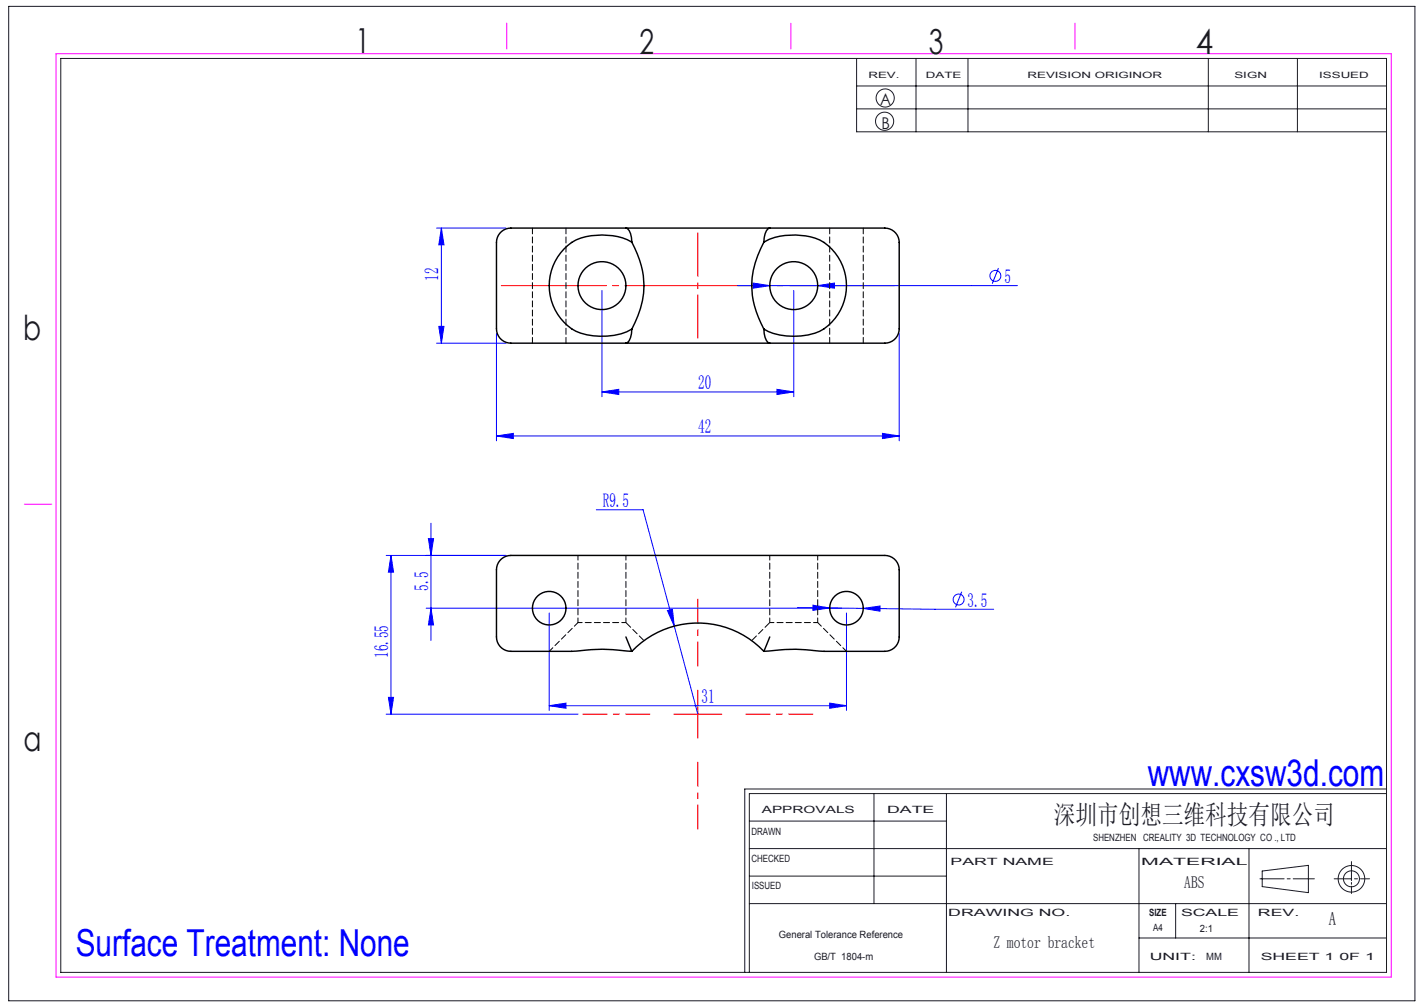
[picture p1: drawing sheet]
<svg xmlns="http://www.w3.org/2000/svg" width="297mm" height="210mm" viewBox="0 0 297 210" stroke-linecap="round" stroke-linejoin="round" font-family="sans-serif">
<g fill="none" stroke="#191924" stroke-width=".21">
<path d="M1.8 1.3h293.3v207.4h-293.3zM12.7 12.2h276.5v190.6h-276.5zM178.7 12.2v15.3h110.5M178.7 17.9h110.5M191.1 12.2v15.3M201.9 12.2v15.3M252 12.2v15.3M270.6 12.2v15.3M178.7 22.7h110.5M156.3 177h132.9M156.3 171.2h41.1M182.3 165.5v22.9"/>
<path d="M197.4 165.5v37.3M237.6 177v25.8M260.5 177v25.8M281.9 179.7v4M289.2 165.5h-132.9v37.3M289.2 164.5h-133.9v38.3M156.3 188.4h132.9M156.3 182.7h41.1M237.6 195.6h51.6M245.2 188.4v7.2M262.8 183.3h5M263.3 181.6l9.6-1.1v5.7l-9.6-1.3z"/>
<path d="M268.5 183.3h.6M269.7 183.3h4.4M278.3 183.3h3.6M281.9 184v.4M281.9 184.8v1.5M282.5 183.3h.6M283.8 183.3h1.9"/>
<circle cx="184.5" cy="25.3" r="1.89"/>
<circle cx="184.6" cy="20.4" r="1.89"/>
<circle cx="281.9" cy="183.3" r="1.67"/>
<circle cx="281.9" cy="183.3" r="2.77"/>
</g>
<path d="M11.7 11.2h278.5v192.6h-278.5zM105.7 4.8v5.4M165 4.8v5.4M224.2 4.8v5.4M5.1 105.1h5.7" fill="none" stroke="#f0f" stroke-width=".21"/>
<g fill="none" stroke="#00f" stroke-width=".21">
<path d="M91.1 47.6h14.4M92.1 47.6v24M92.1 47.6l.5 3.5h-1.1zM153.8 59.6h58.4M157 59l3.5 .6-3.5 .5zM170.5 59.6l3.5-.6v1.1zM208.3 55.9l-1.4 3.3M91.1 71.6h14.4M91.5 68.1h1.1l-.5 3.5zM103.5 69.6v22.3M125.5 60.6v22.1M165.5 60.6v22.1"/>
<path d="M187.5 69.6v22.3M103.5 90.9h84M103.5 90.9l3.5-.5v1.1zM125.5 81.7l3.5-.5v1.1zM125.5 81.7h40M162 81.2l3.5 .5-3.5 .6zM184 90.4l3.5 .5-3.5 .6zM80.5 115.8h25M81.5 115.8l.6 3.5h-1.1zM81.5 115.8v33.1M89.4 112.3h1l-.5 3.5zM89.9 109.1v24.5"/>
<path d="M124.4 106.3h9.7l11.4 42.6M88.9 126.8h86.6M89.9 126.8l.5 3.5h-1zM114.5 127.8v20.4M139.2 127.3l1-.2 .4 3.5zM166.3 126.7l28.7 .4h12.3M169.6 126.2l3.4 .6-3.5 .5zM173.2 125.8v.1M176.5 127.8v20.4M180 126.9l3.6-.5-.1 1.1zM200.6 123.4l-1.3 3.3M80.5 148.9h40"/>
<path d="M81 145.4h1.1l-.6 3.5zM114.5 147.2h62M114.5 147.2l3.5-.6v1.1zM173 146.6l3.5 .6-3.5 .5z"/>
<circle cx="207.6" cy="57.5" r="1.14"/>
<circle cx="199.9" cy="125" r="1.14"/>
</g>
<path d="M145.5 138.9v-14M135.5 148.9h-14M145.5 158.9v14M155.5 148.9h14" fill="none" stroke="#f00" stroke-width=".21" stroke-dasharray="30.5 1.3 1.3 1.3" stroke-dashoffset="25.4"/>
<path d="M140.5 148.9h10M145.5 143.9v10" fill="none" stroke="#f00" stroke-width=".21"/>
<path d="M145.5 48.6v22" fill="none" stroke="#f00" stroke-width=".21" stroke-dasharray="30.5 1.3 1.3 1.3" stroke-dashoffset="21.4"/>
<path d="M186.5 59.6h-82" fill="none" stroke="#f00" stroke-width=".21" stroke-dasharray="30.5 1.3 1.3 1.3" stroke-dashoffset="8.5"/>
<g fill="#00f">
<path d="M169.6 126.2l-.1 1.1 3.5-.5zM180 126.9l3.5 .6 .1-1.1zM114.5 147.2l3.5-.6v1.1zM173 146.6l3.5 .6-3.5 .5zM139.2 127.3l1.4 3.3-.4-3.5zM125.5 81.7l3.5-.5v1.1zM162 81.2l3.5 .5-3.5 .6zM103.5 90.9l3.5-.5v1.1zM184 90.4l3.5 .5-3.5 .6zM157 59v1.1l3.5-.5zM170.5 59.6l3.5 .5v-1.1z"/>
<path d="M89.4 112.3h1l-.5 3.5zM89.9 126.8l.5 3.5h-1zM81.5 115.8l.6 3.5h-1.1zM81 145.4h1.1l-.6 3.5zM92.1 47.6l.5 3.5h-1.1zM91.5 68.1h1.1l-.5 3.5z"/>
</g>
<g fill="none" stroke="#000" stroke-width=".3">
<path d="M130.5 47.6h-24a3 3 0 0 0-3 3v18a3 3 0 0 0 3 3h24M130.5 47.6h.1a2.05 2.05 0 0 1 1.1 2l.1 .9M130.5 47.6h30M131.8 50.5a17.6 17.6 0 0 1 0 18.1M131.8 50.5a13.7 13.7 0 0 0-12.6 .1 11 11 0 0 0 .9 18.5 14.1 14.1 0 0 0 11.7-.5M159.3 50.5a17.5 17.5 0 0 0 0 18.1M159.3 50.5a13.6 13.6 0 0 1 12.6 .1 11 11 0 0 1-.9 18.5 14.1 14.1 0 0 1-11.7-.5M160.5 47.6h24a3 3 0 0 1 3 3v18a3 3 0 0 1-3 3h-24M160.5 47.6a2.05 2.05 0 0 0-1.1 2l-.1 .9M130.5 71.6h30M131.8 68.6a3.8 3.8 0 0 1-.9 2.9l-.4 .1M159.3 68.6a3.8 3.8 0 0 0 .9 2.9l.3 .1"/>
<path d="M130.5 132.8l1.3 3M131.8 135.8a19 19 0 0 1 27.5 0M131.8 135.8a45.2 45.2 0 0 0-12.6 0h-12.7a3 3 0 0 1-3-3v-14a3 3 0 0 1 3-3h78a3 3 0 0 1 3 3v14a3 3 0 0 1-3 3h-12.6a45.4 45.4 0 0 0-12.6 0M160.5 132.8l-1.2 3"/>
<circle cx="125.5" cy="59.6" r="5"/>
<circle cx="165.5" cy="59.6" r="5"/>
<circle cx="114.5" cy="126.8" r="3.5"/>
<circle cx="176.5" cy="126.8" r="3.5"/>
</g>
<path d="M130.5 129.8l3.8 3.8M156.8 133.6l3.7-3.8" fill="none" stroke="#000" stroke-width=".21" stroke-dasharray="1.3 .6" stroke-dashoffset="-.1"/>
<path d="M120.5 129.8h10M160.5 129.8h10" fill="none" stroke="#000" stroke-width=".21" stroke-dasharray="1.3 .6" stroke-dashoffset=".4"/>
<path d="M120.5 129.8l-6 6M176.5 135.8l-6-6" fill="none" stroke="#000" stroke-width=".21" stroke-dasharray="1.3 .6" stroke-dashoffset=".2"/>
<path d="M120.5 129.8v-14M130.5 129.8v-14M160.5 129.8v-14M170.5 129.8v-14" fill="none" stroke="#000" stroke-width=".21" stroke-dasharray="1.3 .6" stroke-dashoffset=".3"/>
<path d="M111 71.6v-24M118 71.6v-24M173 71.6v-24M180 71.6v-24" fill="none" stroke="#000" stroke-width=".21" stroke-dasharray="1.3 .6" stroke-dashoffset=".1"/>
<path d="M120.5 59.6h.1M130.5 59.6h.1M160.5 59.6h.1M170.5 59.6h.1" fill="none" stroke="#000" stroke-width=".21" stroke-dasharray="1.3 .6"/>
<g font-size="7.8" fill="#00f">
<text x="239.4" y="163.9">www.cxsw3d.com</text>
<text x="15.8" y="199.3">Surface Treatment: None</text>
</g>
<g font-size="7.2" fill="#191924">
<text x="74.1" y="11">1</text>
<text x="133.4" y="11.2">2</text>
<text x="193.7" y="11.3">3</text>
<text x="249.4" y="11.3">4</text>
<text x="4.8" y="70.9">b</text>
<text x="4.9" y="156.5">a</text>
</g>
<text font-size="5.6" fill="#191924" x="219.8" y="171.8">深圳市创想三维科技有限公司</text>
<g font-size="4.1" fill="#00f">
<text x="91.5" y="58.5" transform="rotate(-90 91.5 58.5)">12</text>
<text x="209.5" y="59">5</text>
<text x="145.6" y="81.2">20</text>
<text x="145.6" y="90.3">42</text>
<text x="125.7" y="105.7">R9.5</text>
<text x="89.3" y="123.2" transform="rotate(-90 89.3 123.2)">5.5</text>
<text x="201.8" y="126.5">3.5</text>
<text x="81" y="137.2" transform="rotate(-90 81 137.2)">16.55</text>
<text x="146.3" y="146.6">31</text>
</g>
<text font-size="3.9" fill="#191924" x="277.2" y="193">A</text>
<g font-size="3.5" fill="#191924">
<text x="247" y="185.2">ABS</text>
<text x="207.2" y="197.7">Z motor bracket</text>
</g>
<g font-size="3.4" fill="#191924">
<text x="183.6" y="22">A</text>
<text x="183.8" y="27">B</text>
</g>
<g font-size="2.1" fill="#191924">
<text x="158.9" y="169.5">APPROVALS</text>
<text x="185" y="169.5">DATE</text>
<text x="156.7" y="174.2">DRAWN</text>
<text x="156.7" y="179.7">CHECKED</text>
<text x="228" y="175.4">SHENZHEN CREALITY 3D TECHNOLOGY CO ., LTD</text>
<text x="156.8" y="185.4">ISSUED</text>
<text x="198.2" y="180.4">PART NAME</text>
<text x="238" y="180.4">MATERIAL</text>
<text x="197.8" y="191">DRAWING NO.</text>
<text x="239.7" y="191">SIZE</text>
<text x="246.3" y="191">SCALE</text>
<text x="262.4" y="191">REV.</text>
<text x="162.4" y="195.6">General Tolerance Reference</text>
<text x="240.5" y="194.1">A4</text>
<text x="250.3" y="194.3">2:1</text>
<text x="169.8" y="200.2">GB/T 1804-m</text>
<text x="239.8" y="200.2">UNIT:</text>
<text x="251.6" y="200.2">MM</text>
<text x="262.9" y="200.2">SHEET 1 0F 1</text>
</g>
<g font-size="1.8" fill="#191924">
<text x="181.1" y="16.3">REV.</text>
<text x="193.1" y="16.3">DATE</text>
<text x="214.3" y="16.3">REVISION ORIGINOR</text>
<text x="257.5" y="16.3">SIGN</text>
<text x="275.1" y="16.3">ISSUED</text>
</g>
</svg>
